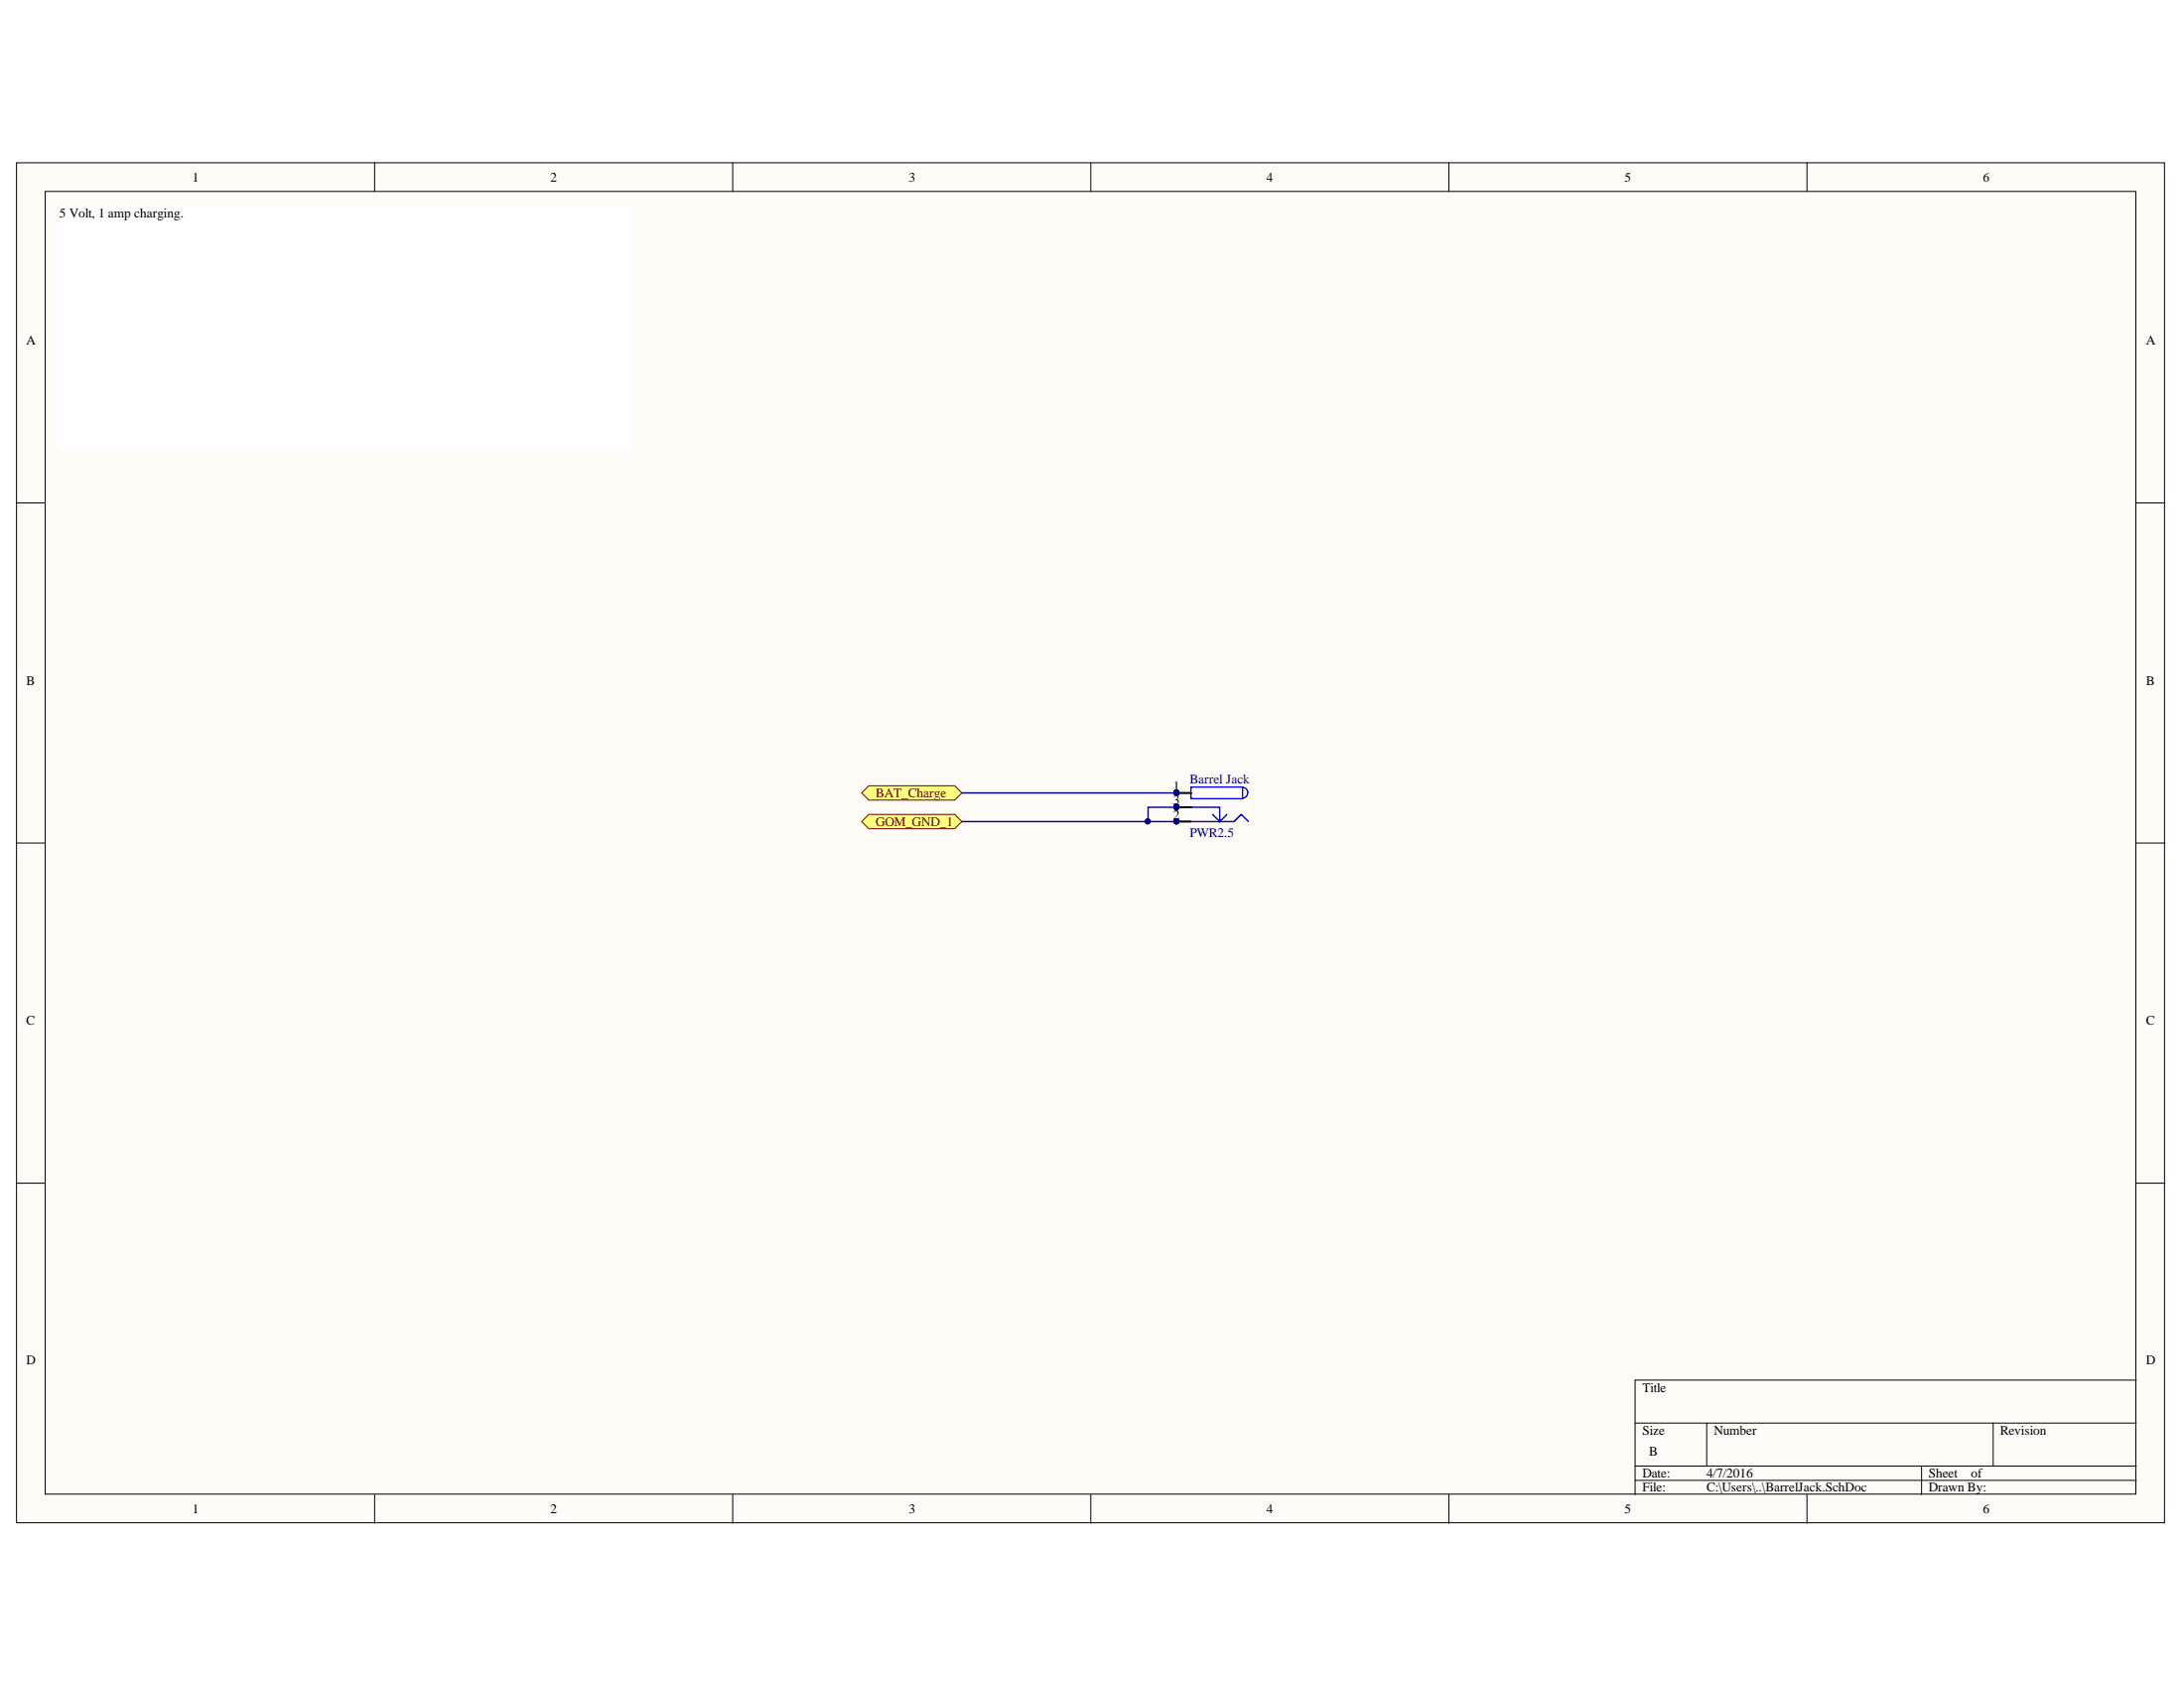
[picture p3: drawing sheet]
<svg xmlns="http://www.w3.org/2000/svg" width="279mm" height="216mm" viewBox="0 0 279 216" stroke-linecap="round" stroke-linejoin="round" font-family="sans-serif">
<g fill="#fffcf8" stroke="#000" stroke-width=".13">
<path d="M2.1 20.8h274.8v174h-274.8z"/>
<path d="M5.8 24.5h267.4v166.6h-267.4z"/>
</g>
<g fill="none" stroke="#000" stroke-width=".13">
<path d="M47.9 20.8v3.7M93.7 20.8v3.7M139.5 20.8v3.7M185.4 20.8v3.7M231.2 20.8v3.7M2.1 64.3h3.7M273.3 64.3h3.7M2.1 107.8h3.7M273.3 107.8h3.7M2.1 151.3h3.7M273.3 151.3h3.7M273.3 176.5h-64.1v14.7"/>
<path d="M47.9 191.2v3.6M93.7 191.2v3.6M139.5 191.2v3.6M185.4 191.2v3.6M209.2 182h64.1M209.2 187.5h64.1M209.2 189.3h64.1M218.3 182v5.5M231.2 191.2v3.6M245.8 187.5v3.7M255 182v5.5"/>
</g>
<g fill="#ffff80" stroke="#800000" stroke-width=".13">
<path d="M110.2 105.1l.9-.9h11l1 .9-1 .9h-11z" fill-rule="evenodd"/>
<path d="M110.2 101.4l.9-.9h11l1 .9-1 .9h-11z" fill-rule="evenodd"/>
</g>
<path d="M123.1 105.1h27.4M123.1 101.4h27.4M150.5 103.3h-3.6v1.8" fill="none" stroke="#000080" stroke-width=".18"/>
<g fill="#000080" stroke="#000080" stroke-width=".13">
<circle cx="150.5" cy="101.4" r=".33"/>
<circle cx="150.5" cy="105.1" r=".33"/>
<circle cx="150.5" cy="103.2" r=".33"/>
<circle cx="146.8" cy="105.1" r=".33"/>
</g>
<path d="M7.6 26.3h73.2v31.1h-73.2z" fill="#fff" stroke="#fff" stroke-width=".13"/>
<path d="M150.5 101.4h1.9M150.5 105.1h1.9M150.5 103.3h1.9" fill="none" stroke="#000" stroke-width=".18"/>
<path d="M152.4 105.1h5.5l.9-.9 .9 .9M152.4 103.3h3.6v1.8l1-.9M152.4 100.7h6.6v1.5h-6.6zM155.1 104.2l.9 .9M159 100.7a.7 .7 0 0 1 .6 .7 .7 .7 0 0 1-.6 .7" fill="none" stroke="#00f" stroke-width=".18"/>
<g font-size="1.7">
<text x="24.6" y="23.2">1</text>
<text x="70.4" y="23.2">2</text>
<text x="116.3" y="23.2">3</text>
<text x="162" y="23.2">4</text>
<text x="207.8" y="23.2">5</text>
<text x="253.7" y="23.2">6</text>
<text x="7.6" y="27.8">5 Volt, 1 amp charging.</text>
<text x="3.4" y="44">A</text>
<text x="274.6" y="44">A</text>
<text x="3.4" y="87.6">B</text>
<text x="274.6" y="87.6">B</text>
<text x="150.1" y="101.1">1</text>
<text x="150.1" y="104.7">2</text>
<text x="150.1" y="102.9">3</text>
<text x="3.4" y="131">C</text>
<text x="274.6" y="131">C</text>
<text x="3.4" y="174.6">D</text>
<text x="210.1" y="178">Title</text>
<text x="274.6" y="174.6">D</text>
<text x="210.1" y="183.5">Size</text>
<text x="219.3" y="183.5">Number</text>
<text x="255.9" y="183.5">Revision</text>
<text x="210.1" y="189">Date:</text>
<text x="210.1" y="190.8">File:</text>
<text x="211" y="186.2">B</text>
<text x="218.3" y="189">4/7/2016</text>
<text x="218.3" y="190.8">C:\Users\..\BarrelJack.SchDoc</text>
<text x="246.7" y="189">Sheet</text>
<text x="246.7" y="190.8">Drawn By:</text>
<text x="252.2" y="189">of</text>
<text x="24.6" y="193.6">1</text>
<text x="70.4" y="193.6">2</text>
<text x="116.3" y="193.6">3</text>
<text x="162" y="193.6">4</text>
<text x="207.8" y="193.6">5</text>
<text x="253.7" y="193.6">6</text>
</g>
<g font-size="1.7" fill="#800000">
<text x="112" y="101.9">BAT_Charge</text>
<text x="112" y="105.7">GOM_GND_1</text>
</g>
<g font-size="1.7" fill="#000080">
<text x="152.2" y="100.2">Barrel Jack</text>
<text x="152.2" y="107.1">PWR2.5</text>
</g>
</svg>
